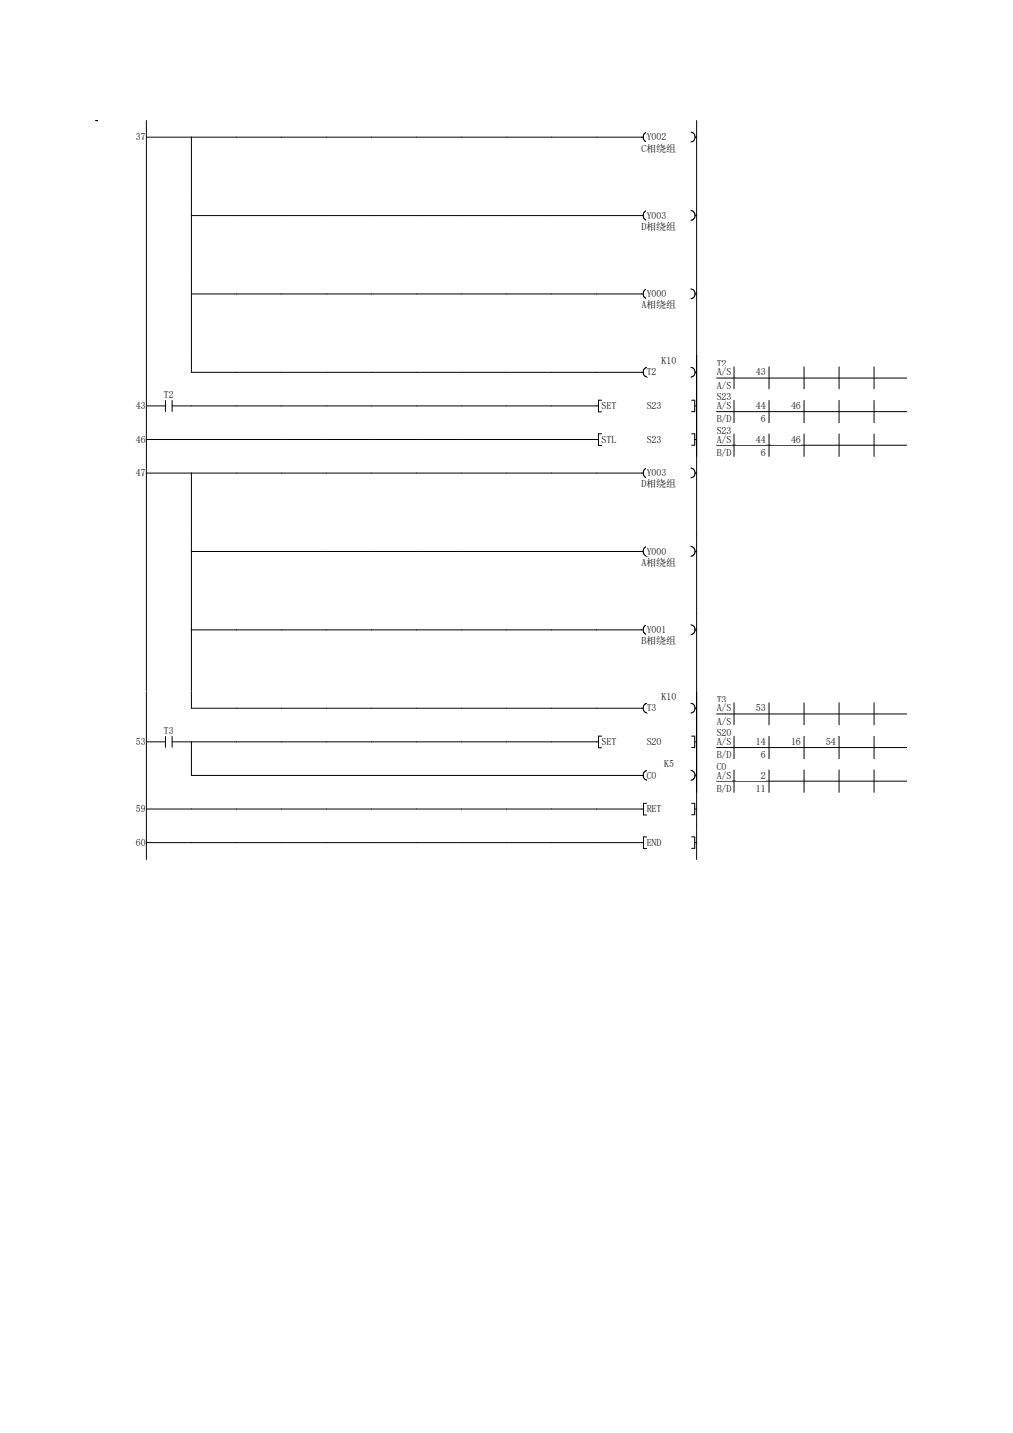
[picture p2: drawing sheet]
<svg xmlns="http://www.w3.org/2000/svg" width="210mm" height="297mm" viewBox="0 0 210 297" stroke-linecap="round" stroke-linejoin="round" font-family="sans-serif">
<path d="M30.4 28.4h103M30.4 25v16.2M39.7 28.4v12.8M134.2 27.4a1.03 1.03 0 0 0-.9 1 1.03 1.03 0 0 0 .9 1" fill="none" stroke="#070000" stroke-width=".21"/>
<path d="M134.1 27.3h4v2.1h-4z" fill="#fff"/>
<path d="M143.2 27.4a1.02 1.02 0 0 1 .9 1 1.02 1.02 0 0 1-.9 1M144.1 28.4h.3" fill="none" stroke="#070000" stroke-width=".21"/>
<path d="M133 29.6h7.3v2.1h-7.3z" fill="#fff"/>
<path d="M144.4 25v16.2" fill="none" stroke="#070000" stroke-width=".21"/>
<path d="M20 41.2h113.1v16.3h-113.1z" fill-rule="evenodd" fill="#fff"/>
<path d="M133.1 41.2h11.3v16.3h-11.3z" fill="#fff"/>
<path d="M30.4 41.2v16.3M39.7 44.7h93.7M39.7 41.2v16.3M134.2 43.6a1.03 1.03 0 0 0-.9 1.1 1.03 1.03 0 0 0 .9 1" fill="none" stroke="#070000" stroke-width=".21"/>
<path d="M134.1 43.6h4v2h-4z" fill="#fff"/>
<path d="M143.2 43.6a1.02 1.02 0 0 1 .9 1.1 1.02 1.02 0 0 1-.9 1M144.1 44.7h.3" fill="none" stroke="#070000" stroke-width=".21"/>
<path d="M133 45.8h7.3v2.1h-7.3z" fill="#fff"/>
<path d="M144.4 41.2v16.3" fill="none" stroke="#070000" stroke-width=".21"/>
<path d="M20 57.5h113.1v16.2h-113.1z" fill-rule="evenodd" fill="#fff"/>
<path d="M133.1 57.5h11.3v16.2h-11.3z" fill="#fff"/>
<path d="M30.4 57.5v16.2M39.7 57.5v16.2M134.2 59.9a1.03 1.03 0 0 0-.9 1 1.03 1.03 0 0 0 .9 1M39.7 60.9h93.7" fill="none" stroke="#070000" stroke-width=".21"/>
<path d="M134.1 59.8h4v2h-4z" fill="#fff"/>
<path d="M143.2 59.9a1.02 1.02 0 0 1 .9 1 1.02 1.02 0 0 1-.9 1M144.1 60.9h.3" fill="none" stroke="#070000" stroke-width=".21"/>
<path d="M133 62.1h7.3v2.1h-7.3z" fill="#fff"/>
<path d="M144.4 57.5v16.2" fill="none" stroke="#070000" stroke-width=".21"/>
<path d="M20 73.7h168v7h-168z" fill-rule="evenodd" fill="#fff"/>
<path d="M30.4 73.7v7M39.7 73.7v3.5h93.7M134.2 76.1a1.03 1.03 0 0 0-.9 1 1.03 1.03 0 0 0 .9 1.1" fill="none" stroke="#070000" stroke-width=".21"/>
<g fill="#fff">
<path d="M137.2 73.7h3v2.1h-3z"/>
<path d="M134.1 76h2v2.1h-2z"/>
</g>
<path d="M143.2 76.1a1.02 1.02 0 0 1 .9 1 1.02 1.02 0 0 1-.9 1.1M144.1 77.2h.3M144.4 73.7v7M148.6 78.4h39.4M152.2 76v4.7M159.4 76v4.7M166.7 76v4.7M174 76v4.7M181.2 76v4.7" fill="none" stroke="#070000" stroke-width=".21"/>
<g fill="#fff">
<path d="M148.6 74.2h2.1v2.1h-2.1z"/>
<path d="M148.6 76h3.1v2.1h-3.1z"/>
<path d="M148.6 78.8h3.1v2.1h-3.1z"/>
<path d="M152.7 76h6.1v2.1h-6.1z"/>
</g>
<path d="M144.4 73.7v7" fill="none" stroke="#070000" stroke-width=".21"/>
<g fill="#fff">
<path d="M20 80.7h124.4v7h-124.4z" fill-rule="evenodd"/>
<path d="M144.4 80.7h43.6v7h-43.6zM28.2 83h2v2.1h-2z" fill-rule="evenodd"/>
</g>
<path d="M34 80.7h2v2.1h-2z" fill="#fff"/>
<path d="M30.4 84.1h3.9M30.4 80.7v6.9M34.3 83v2.3M35.7 84.1h88.4M35.7 83v2.3M124.7 82.9h-.6v2.5h.6" fill="none" stroke="#070000" stroke-width=".21"/>
<g fill="#fff">
<path d="M124.7 83h3.1v2.1h-3.1z"/>
<path d="M134.1 83h3.1v2.1h-3.1z"/>
</g>
<path d="M143.4 82.9h.6v2.4h-.6M144 84.1h.4M144.4 80.7v6.9M148.6 85.3h39.4M152.2 83v4.6M159.4 83v4.6M166.7 83v4.6M174 83v4.6M181.2 83v4.6" fill="none" stroke="#070000" stroke-width=".21"/>
<g fill="#fff">
<path d="M148.6 81.2h3.1v2h-3.1z"/>
<path d="M148.6 83h3.1v2.1h-3.1z"/>
<path d="M148.6 85.8h3.1v2h-3.1z"/>
<path d="M152.7 83h6.1v2.1h-6.1z"/>
<path d="M159.9 83h6.2v2.1h-6.2z"/>
<path d="M152.7 85.8h6.1v2h-6.1z"/>
</g>
<path d="M144.4 80.7v6.9" fill="none" stroke="#070000" stroke-width=".21"/>
<g fill="#fff">
<path d="M20 87.7h124.4v6.9h-124.4z" fill-rule="evenodd"/>
<path d="M144.4 87.7h43.6v6.9h-43.6zM28.2 90h2v2h-2z" fill-rule="evenodd"/>
</g>
<path d="M30.4 91.1h93.7M30.4 87.6v7M124.7 89.9h-.6v2.4h.6" fill="none" stroke="#070000" stroke-width=".21"/>
<g fill="#fff">
<path d="M124.7 90h3.1v2h-3.1z"/>
<path d="M134.1 90h3.1v2h-3.1z"/>
</g>
<path d="M143.4 89.9h.6v2.4h-.6M144 91.1h.4M144.4 87.6v7M148.6 92.3h39.4M152.2 90v4.6M159.4 90v4.6M166.7 90v4.6M174 90v4.6M181.2 90v4.6" fill="none" stroke="#070000" stroke-width=".21"/>
<g fill="#fff">
<path d="M148.6 88.1h3.1v2.1h-3.1z"/>
<path d="M148.6 90h3.1v2h-3.1z"/>
<path d="M148.6 92.7h3.1v2.1h-3.1z"/>
<path d="M152.7 90h6.1v2h-6.1z"/>
<path d="M159.9 90h6.2v2h-6.2z"/>
<path d="M152.7 92.7h6.1v2.1h-6.1z"/>
</g>
<path d="M144.4 87.6v7" fill="none" stroke="#070000" stroke-width=".21"/>
<g fill="#fff">
<path d="M20 94.6h113.1v16.3h-113.1z" fill-rule="evenodd"/>
<path d="M133.1 94.6h11.3v16.3h-11.3zM28.2 96.9h2v2.1h-2z" fill-rule="evenodd"/>
</g>
<path d="M30.4 98.1h103M30.4 94.6v16.2M39.7 98.1v12.7M134.2 97a1.03 1.03 0 0 0-.9 1 1.03 1.03 0 0 0 .9 1" fill="none" stroke="#070000" stroke-width=".21"/>
<path d="M134.1 96.9h4v2.1h-4z" fill="#fff"/>
<path d="M143.2 97a1.02 1.02 0 0 1 .9 1 1.02 1.02 0 0 1-.9 1M144.1 98.1h.3" fill="none" stroke="#070000" stroke-width=".21"/>
<path d="M133 99.2h7.3v2.1h-7.3z" fill="#fff"/>
<path d="M144.4 94.6v16.2" fill="none" stroke="#070000" stroke-width=".21"/>
<path d="M20 110.9h113.1v16.2h-113.1z" fill-rule="evenodd" fill="#fff"/>
<path d="M133.1 110.9h11.3v16.2h-11.3z" fill="#fff"/>
<path d="M30.4 110.8v16.3M39.7 114.3h93.7M39.7 110.8v16.3M134.2 113.3a1.03 1.03 0 0 0-.9 1 1.03 1.03 0 0 0 .9 1" fill="none" stroke="#070000" stroke-width=".21"/>
<path d="M134.1 113.2h4v2h-4z" fill="#fff"/>
<path d="M143.2 113.3a1.02 1.02 0 0 1 .9 1 1.02 1.02 0 0 1-.9 1M144.1 114.3h.3" fill="none" stroke="#070000" stroke-width=".21"/>
<path d="M133 115.5h7.3v2.1h-7.3z" fill="#fff"/>
<path d="M144.4 110.8v16.3" fill="none" stroke="#070000" stroke-width=".21"/>
<path d="M20 127.1h113.1v16.2h-113.1z" fill-rule="evenodd" fill="#fff"/>
<path d="M133.1 127.1h11.3v16.2h-11.3z" fill="#fff"/>
<path d="M30.4 127.1v16.2M39.7 130.6h93.7M39.7 127.1v16.2M134.2 129.5a1.03 1.03 0 0 0-.9 1 1.03 1.03 0 0 0 .9 1" fill="none" stroke="#070000" stroke-width=".21"/>
<path d="M134.1 129.4h4v2.1h-4z" fill="#fff"/>
<path d="M143.2 129.5a1.02 1.02 0 0 1 .9 1 1.02 1.02 0 0 1-.9 1M144.1 130.6h.3" fill="none" stroke="#070000" stroke-width=".21"/>
<path d="M133 131.7h7.3v2.1h-7.3z" fill="#fff"/>
<path d="M144.4 127.1v16.2" fill="none" stroke="#070000" stroke-width=".21"/>
<path d="M20 143.3h168v7h-168z" fill-rule="evenodd" fill="#fff"/>
<path d="M30.4 143.3v7M39.7 143.3v3.5h93.7M134.2 145.8a1.03 1.03 0 0 0-.9 1 1.03 1.03 0 0 0 .9 1" fill="none" stroke="#070000" stroke-width=".21"/>
<g fill="#fff">
<path d="M137.2 143.3h3v2.1h-3z"/>
<path d="M134.1 145.7h2v2h-2z"/>
</g>
<path d="M143.2 145.8a1.02 1.02 0 0 1 .9 1 1.02 1.02 0 0 1-.9 1M144.1 146.8h.3M144.4 143.3v7M148.6 148h39.4M152.2 145.7v4.6M159.4 145.7v4.6M166.7 145.7v4.6M174 145.7v4.6M181.2 145.7v4.6" fill="none" stroke="#070000" stroke-width=".21"/>
<g fill="#fff">
<path d="M148.6 143.8h2.1v2.1h-2.1z"/>
<path d="M148.6 145.7h3.1v2h-3.1z"/>
<path d="M148.6 148.4h3.1v2.1h-3.1z"/>
<path d="M152.7 145.7h6.1v2h-6.1z"/>
</g>
<path d="M144.4 143.3v7" fill="none" stroke="#070000" stroke-width=".21"/>
<g fill="#fff">
<path d="M20 150.3h124.4v7h-124.4z" fill-rule="evenodd"/>
<path d="M144.4 150.3h43.6v7h-43.6zM28.2 152.6h2v2.1h-2z" fill-rule="evenodd"/>
</g>
<path d="M34 150.3h2v2.1h-2z" fill="#fff"/>
<path d="M30.4 153.8h3.9M30.4 150.3v7M34.3 152.6v2.3M35.7 153.8h88.4M35.7 152.6v2.3M39.7 153.8v3.5M124.7 152.6h-.6v2.4h.6" fill="none" stroke="#070000" stroke-width=".21"/>
<g fill="#fff">
<path d="M124.7 152.6h3.1v2.1h-3.1z"/>
<path d="M134.1 152.6h3.1v2.1h-3.1z"/>
</g>
<path d="M143.4 152.6h.6v2.3h-.6M144 153.8h.4M144.4 150.3v7M148.6 154.9h39.4M152.2 152.6v4.7M159.4 152.6v4.7M166.7 152.6v4.7M174 152.6v4.7M181.2 152.6v4.7" fill="none" stroke="#070000" stroke-width=".21"/>
<g fill="#fff">
<path d="M148.6 150.8h3.1v2.1h-3.1z"/>
<path d="M148.6 152.6h3.1v2.1h-3.1z"/>
<path d="M148.6 155.4h3.1v2.1h-3.1z"/>
<path d="M152.7 152.6h6.1v2.1h-6.1z"/>
<path d="M159.9 152.6h6.2v2.1h-6.2z"/>
<path d="M167.2 152.6h6.1v2.1h-6.1z"/>
<path d="M152.7 155.4h6.1v2.1h-6.1z"/>
</g>
<path d="M144.4 150.3v7" fill="none" stroke="#070000" stroke-width=".21"/>
<path d="M20 157.3h168v7h-168z" fill-rule="evenodd" fill="#fff"/>
<path d="M30.4 157.3v6.9M39.7 157.3v3.4h93.7M134.2 159.7a1.03 1.03 0 0 0-.9 1 1.03 1.03 0 0 0 .9 1" fill="none" stroke="#070000" stroke-width=".21"/>
<g fill="#fff">
<path d="M137.7 157.3h2v2h-2z"/>
<path d="M134.1 159.6h2v2.1h-2z"/>
</g>
<path d="M143.2 159.7a1.02 1.02 0 0 1 .9 1 1.02 1.02 0 0 1-.9 1M144.4 157.3v6.9M152.2 159.6v4.6M159.4 159.6v4.6M166.7 159.6v4.6M174 159.6v4.6M181.2 159.6v4.6M144.1 160.7h.3M148.6 161.9h39.4" fill="none" stroke="#070000" stroke-width=".21"/>
<g fill="#fff">
<path d="M148.6 157.8h2.1v2.1h-2.1z"/>
<path d="M148.6 159.6h3.1v2.1h-3.1z"/>
<path d="M148.6 162.3h3.1v2.1h-3.1z"/>
<path d="M152.7 159.6h6.1v2.1h-6.1z"/>
<path d="M152.7 162.3h6.1v2.1h-6.1z"/>
</g>
<path d="M144.4 157.3v6.9" fill="none" stroke="#070000" stroke-width=".21"/>
<g fill="#fff">
<path d="M20 164.3h113.1v6.9h-113.1z" fill-rule="evenodd"/>
<path d="M133.1 164.3h11.3v6.9h-11.3zM28.2 166.5h2v2.1h-2z" fill-rule="evenodd"/>
</g>
<path d="M30.4 167.7h103M30.4 164.2v7M134.1 166.5h-.7v2.4h.7" fill="none" stroke="#070000" stroke-width=".21"/>
<path d="M134.1 166.5h3.1v2.1h-3.1z" fill="#fff"/>
<path d="M143.4 166.5h.6v2.4h-.6M144 167.7h.4M144.4 164.2v7" fill="none" stroke="#070000" stroke-width=".21"/>
<g fill="#fff">
<path d="M20 171.2h113.1v7h-113.1z" fill-rule="evenodd"/>
<path d="M133.1 171.2h11.3v7h-11.3zM28.2 173.5h2v2.1h-2z" fill-rule="evenodd"/>
</g>
<path d="M30.4 174.6h103M30.4 171.2v7M134.1 173.5h-.7v2.4h.7" fill="none" stroke="#070000" stroke-width=".21"/>
<path d="M134.1 173.5h3.1v2.1h-3.1z" fill="#fff"/>
<path d="M20 25h.1M143.4 173.5h.6v2.3h-.6M144 174.6h.4M144.4 171.2v7" fill="none" stroke="#070000" stroke-width=".21"/>
<g font-size="2.1">
<text x="28.2" y="29.1">37</text>
<text x="134.1" y="29.1">Y002</text>
<text x="133" y="31.4">C相绕组</text>
<text x="133" y="47.6">D相绕组</text>
<text x="134.1" y="45.3">Y003</text>
<text x="133" y="63.9">A相绕组</text>
<text x="134.1" y="61.5">Y000</text>
<text x="134.1" y="77.8">T2</text>
<text x="137.2" y="75.5">K10</text>
<text x="148.6" y="76">T2</text>
<text x="148.6" y="77.8">A/S</text>
<text x="156.7" y="77.8">43</text>
<text x="34" y="82.5">T2</text>
<text x="148.6" y="80.6">A/S</text>
<text x="148.6" y="82.9">S23</text>
<text x="28.2" y="84.8">43</text>
<text x="124.7" y="84.8">SET</text>
<text x="134.1" y="84.8">S23</text>
<text x="148.6" y="84.8">A/S</text>
<text x="148.6" y="87.5">B/D</text>
<text x="148.6" y="89.9">S23</text>
<text x="156.7" y="84.8">44</text>
<text x="157.7" y="87.5">6</text>
<text x="164" y="84.8">46</text>
<text x="28.2" y="91.7">46</text>
<text x="124.7" y="91.7">STL</text>
<text x="134.1" y="91.7">S23</text>
<text x="148.6" y="91.7">A/S</text>
<text x="148.6" y="94.5">B/D</text>
<text x="156.7" y="91.7">44</text>
<text x="157.7" y="94.5">6</text>
<text x="164" y="91.7">46</text>
<text x="28.2" y="98.7">47</text>
<text x="133" y="101">D相绕组</text>
<text x="134.1" y="98.7">Y003</text>
<text x="133" y="117.3">A相绕组</text>
<text x="134.1" y="114.9">Y000</text>
<text x="134.1" y="131.2">Y001</text>
<text x="133" y="133.5">B相绕组</text>
<text x="134.1" y="147.4">T3</text>
<text x="137.2" y="145.1">K10</text>
<text x="148.6" y="145.6">T3</text>
<text x="148.6" y="147.4">A/S</text>
<text x="156.7" y="147.4">53</text>
<text x="28.2" y="154.4">53</text>
<text x="34" y="152.1">T3</text>
<text x="124.7" y="154.4">SET</text>
<text x="134.1" y="154.4">S20</text>
<text x="148.6" y="150.2">A/S</text>
<text x="148.6" y="152.6">S20</text>
<text x="148.6" y="154.4">A/S</text>
<text x="156.7" y="154.4">14</text>
<text x="164" y="154.4">16</text>
<text x="171.2" y="154.4">54</text>
<text x="134.1" y="161.4">C0</text>
<text x="137.7" y="159">K5</text>
<text x="148.6" y="157.2">B/D</text>
<text x="148.6" y="159.6">C0</text>
<text x="148.6" y="161.4">A/S</text>
<text x="157.7" y="157.2">6</text>
<text x="157.7" y="161.4">2</text>
<text x="148.6" y="164.1">B/D</text>
<text x="156.7" y="164.1">11</text>
<text x="28.2" y="168.3">59</text>
<text x="134.1" y="168.3">RET</text>
<text x="28.2" y="175.3">60</text>
<text x="134.1" y="175.3">END</text>
</g>
</svg>
